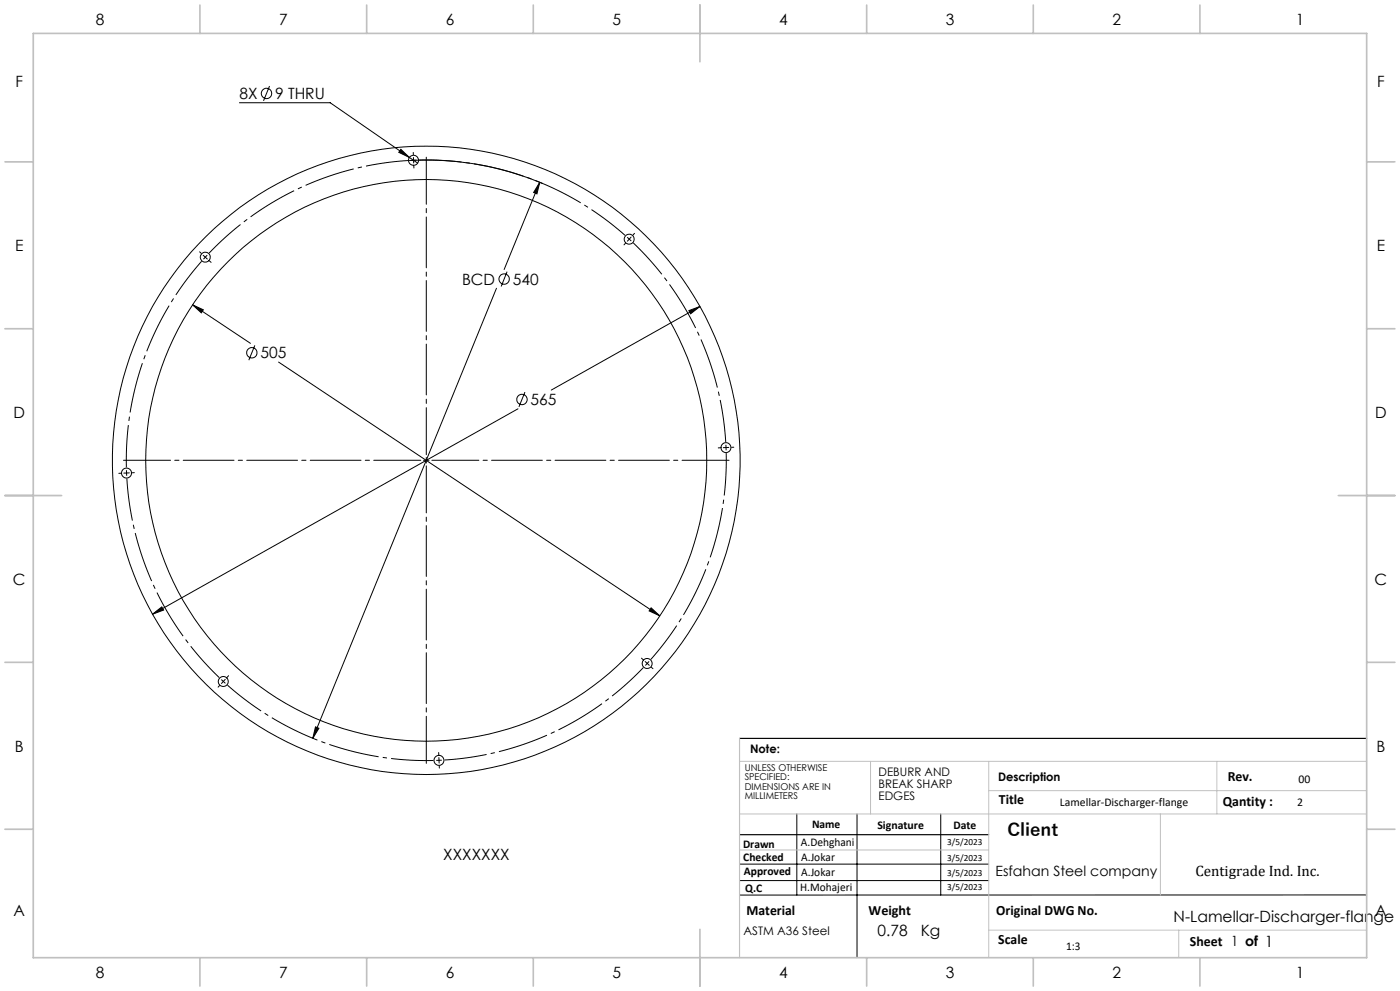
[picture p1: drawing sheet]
<svg xmlns="http://www.w3.org/2000/svg" width="420mm" height="297mm" viewBox="0 0 420 297" stroke-linecap="round" stroke-linejoin="round" font-family="sans-serif">
<g fill="none" stroke="#000" stroke-width=".3">
<path d="M71.8 30.8h27.3l23.7 16.4M80.9 25.8l-1.8 4.4M120.3 44.8l2.5 2.4-3.2-1.6zM122.7 48.1a90.1 90.1 0 0 1 40.1 6.9M122.8 47.2l2.5 1.7M161.9 54.6l-.8 3.5-1-.4zM161.9 54.6l-10.7 26.2M61 76.5l.6 .6M61.6 77.1l-.6 .6M61.6 77.1l.6 .5M62.2 76.5l-.6 .6M57.8 91.4l3.2 1.4-.6 1z"/>
<path d="M57.8 91.4l17.3 11.5M148.9 86.4l-55.1 134.9M152.1 81.4l-1.7 4.5M206.7 93.1l3.3-1.2-2.8 2.1zM210 91.9l-44.6 25M76.4 103.5l-1.8 4.4M83.6 108.5l114.3 76.1M157.5 117.5l-1.8 4.5M155.4 122.5l-109.6 61.6M45.8 184.1l2.7-2.2 .6 .9zM195.3 182.2l2.6 2.4-3.2-1.5zM94.7 217.8l1 .5-1.9 3z"/>
<path d="M221.9 259h74.7M239 243.9v24.3M257.1 243.9v43.1M282.2 243.9v24.3M221.9 263.9h74.7M410 268.2h-188.1"/>
<circle cx="80" cy="28" r="1.55"/>
<circle cx="124" cy="48" r="1.5"/>
<circle cx="61.6" cy="77.1" r="1.51"/>
<circle cx="188.7" cy="71.7" r="1.49"/>
<circle cx="151.2" cy="83.6" r="1.55"/>
<circle cx="75.6" cy="105.7" r="1.55"/>
<circle cx="156.6" cy="119.7" r="1.55"/>
<circle cx="127.9" cy="138" r="84.2"/>
<circle cx="127.9" cy="138" r="94.2"/>
<circle cx="217.8" cy="134.1" r="1.49"/>
<circle cx="37.9" cy="141.8" r="1.5"/>
<circle cx="194.1" cy="198.9" r="1.5"/>
<circle cx="67" cy="204.2" r="1.5"/>
<circle cx="131.7" cy="227.9" r="1.51"/>
</g>
<g fill="none" stroke="#000" stroke-width=".3" stroke-dasharray="15.2 1.3 1.3 1.3" stroke-linecap="butt">
<path d="M124.1 48l-.9 .1M124.1 48h.8M188.8 71.7l-.6-.6M188.8 71.7l.6 .5M217.8 134.1v-.8M217.8 134.1v.9M38 141.8v.8M38 141.8l-.1-.9M194.2 198.8l.5-.6M194.2 198.8l-.6 .6M67 204.2l.6 .6M67 204.2l-.6-.5"/>
<path d="M131.7 227.9l.8-.1M131.7 227.9h-.8"/>
</g>
<path d="M122.4 48.1a90 90 0 0 0-59.7 27.7M60.5 78.3a90 90 0 0 0-22.6 61.8M187.5 70.5a90 90 0 0 0-61.8-22.5M217.7 132.5a90 90 0 0 0-27.7-59.7M38.1 143.4a90 90 0 0 0 27.7 59.7M195.3 197.6a90 90 0 0 0 22.6-61.8M68.2 205.3a90 90 0 0 0 61.8 22.6M133.4 227.8a90 90 0 0 0 59.6-27.8" fill="none" stroke="#000" stroke-width=".3" stroke-dasharray="15.2 1.3 1.3 1.3" stroke-dashoffset="2.5" stroke-linecap="butt"/>
<g fill="none" stroke="#000" stroke-width=".3" stroke-dasharray="15.2 1.3 1.3 1.3">
<path d="M124 46.4v-.7M124.1 48l-.1-.8M124.1 48v.9M124.1 49.7l.1 .7M60.4 75.9l-.5-.4M62.8 78.2l.5 .4M187.6 72.9l-.4 .5M188.8 71.7l.5-.6M188.8 71.7l-.6 .6M189.9 70.4l.5-.5M127.9 137.9v-.8M127.9 137.9h-.8"/>
<path d="M127.9 137.9v.9M127.9 137.9h.8M216.1 134.2h-.6M217.8 134.1h.8M217.8 134.1l-.8 .1M219.5 134.1l.6-.1M36.3 141.8l-.7 .1M38 141.8h-.9M38 141.8l.8-.1M39.6 141.7h.7M192.9 197.7l-.5-.4M194.2 198.8l.6 .6"/>
<path d="M194.2 198.8l-.6-.5M195.4 200l.5 .4M65.9 205.5l-.5 .4M67 204.2l-.6 .6M67 204.2l.6-.6M68.1 203l.5-.5M131.6 226.2v-.7M131.7 227.9v.8M131.7 227.9v-.9M131.8 229.5v.7"/>
</g>
<path d="M126.2 137.9h-89.1M127.9 136.3v-89.2M127.9 139.6v89.2M129.6 137.9h89.1" fill="none" stroke="#000" stroke-width=".3" stroke-dasharray="15.2 1.3 1.3 1.3" stroke-dashoffset="1.1"/>
<path d="M221.9 221.3h188.1M221.9 250.2h74.7" fill="none" stroke="#000" stroke-width=".35"/>
<path d="M221.9 228.2h188.1M261.2 228.2v15.7M296.6 228.2v58.8M296.6 237h113.4M365.1 228.2v15.7M221.9 243.9h188.1M221.9 254.7h74.7M348.1 243.9v24.3M296.6 278.8h113.4M353.6 278.8v8.2" fill="none" stroke="#c0c0c0" stroke-width=".3"/>
<path d="M221.9 221.3v65.7" fill="none" stroke="#c0c0c0" stroke-width=".35"/>
<g fill="none" stroke="#c0c0c0" stroke-width=".5">
<path d="M10 10h400v277h-400zM60 1.5v8.5M110 1.5v8.5M160 1.5v8.5M210 1.5v17M260 1.5v8.5M310 1.5v8.5M360 1.5v8.5M1.5 48.5h8.5M410 48.5h8.5M1.5 98.5h8.5M410 98.5h8.5"/>
<path d="M1.5 148.5h17M401.5 148.5h17M1.5 198.5h8.5M410 198.5h8.5M1.5 248.5h8.5M410 248.5h8.5M210 278.5v17M60 287v8.5M110 287v8.5M160 287v8.5M260 287v8.5M310 287v8.5"/>
<path d="M360 287v8.5"/>
</g>
<path d="M45.8 184.1l3.3-1.3-.6-.9zM206.7 93.1l.5 .9 2.8-2.1zM195.3 182.2l-.6 .9 3.2 1.5zM57.8 91.4l2.6 2.4 .6-1zM94.7 217.8l-.9 3.5 1.9-3zM161.9 54.6l-1.8 3.1 1 .4zM120.3 44.8l-.7 .8 3.2 1.6z" fill="#000"/>
<text font-size="5.3" x="302.2" y="250.7">Client</text>
<g font-size="4.7">
<text x="28.7" y="7.6">8</text>
<text x="83.7" y="7.6">7</text>
<text x="133.7" y="7.6">6</text>
<text x="183.7" y="7.6">5</text>
<text x="233.7" y="7.6">4</text>
<text x="283.7" y="7.6">3</text>
<text x="333.7" y="7.6">2</text>
<text x="388.7" y="7.6">1</text>
<text x="4.6" y="26.1">F</text>
<text x="71.8" y="29.7">8X</text>
<text x="82.5" y="29.7">9 THRU</text>
<text x="413.1" y="26.1">F</text>
<text x="4.5" y="75.3">E</text>
<text x="413" y="75.3">E</text>
<text x="138.6" y="85.3">BCD</text>
<text x="153.8" y="85.3">540</text>
<text x="78.1" y="107.4">505</text>
<text x="4" y="125.3">D</text>
<text x="159.2" y="121.4">565</text>
<text x="412.5" y="125.3">D</text>
<text x="3.9" y="175.3">C</text>
<text x="412.4" y="175.3">C</text>
<text x="4.4" y="225.3">B</text>
<text x="412.9" y="225.3">B</text>
<text x="133" y="257.8">XXXXXXX</text>
<text x="4" y="274.6">A</text>
<text x="412.5" y="274.6">A</text>
<text x="263.3" y="280.5">0.78</text>
<text x="276.2" y="280.5">Kg</text>
<text x="352.1" y="276.4">N-Lamellar-Discharger-flange</text>
<text x="28.7" y="293.1">8</text>
<text x="83.7" y="293.1">7</text>
<text x="133.7" y="293.1">6</text>
<text x="183.7" y="293.1">5</text>
<text x="233.7" y="293.1">4</text>
<text x="283.7" y="293.1">3</text>
<text x="333.7" y="293.1">2</text>
<text x="388.7" y="293.1">1</text>
</g>
<text font-size="4.5" x="358.6" y="262.6">Centigrade Ind. Inc.</text>
<g font-size="4.2">
<text x="368.3" y="234.1">Rev.</text>
<text x="299.7" y="240.9">Title</text>
<text x="366.8" y="241.6">Qantity :</text>
<text x="298.6" y="262.6">Esfahan Steel company</text>
<text x="223.9" y="274.2">Material</text>
<text x="260.6" y="274.2">Weight</text>
<text x="298.9" y="274.2">Original DWG No.</text>
<text x="299.5" y="282.8">Scale</text>
<text x="357" y="283.6">Sheet 1 of 1</text>
</g>
<g font-size="3.5">
<text x="225" y="225.7">Note:</text>
<text x="263.6" y="232.6">DEBURR AND</text>
<text x="263.6" y="236.1">BREAK SHARP</text>
<text x="263.6" y="239.7">EDGES</text>
<text x="299.4" y="234.1">Description</text>
<text x="389.6" y="234.7">00</text>
<text x="318" y="241.6">Lamellar-Discharger-flange</text>
<text x="389.2" y="241.6">2</text>
<text x="243.6" y="248.1">Name</text>
<text x="263.2" y="248.5">Signature</text>
<text x="286" y="248.5">Date</text>
<text x="222.9" y="254">Drawn</text>
<text x="240.3" y="253.6">A.Dehghani</text>
<text x="240.4" y="257.9">A.Jokar</text>
<text x="223" y="258.1">Checked</text>
<text x="223.2" y="262.1">Approved</text>
<text x="240.4" y="262.4">A.Jokar</text>
<text x="223.6" y="267.4">Q.C</text>
<text x="240.1" y="267.1">H.Mohajeri</text>
<text x="223.1" y="280.2">ASTM A36 Steel</text>
<text x="319.8" y="284.6">1:3</text>
</g>
<g font-size="2.8">
<text x="223.4" y="231">UNLESS OTHERWISE</text>
<text x="223.4" y="233.8">SPECIFIED:</text>
<text x="223.4" y="236.7">DIMENSIONS ARE IN</text>
<text x="223.4" y="239.5">MILLIMETERS</text>
<text x="284.2" y="253.2">3/5/2023</text>
<text x="284.2" y="258.1">3/5/2023</text>
<text x="284.2" y="262.7">3/5/2023</text>
<text x="284.2" y="266.6">3/5/2023</text>
</g>
</svg>
